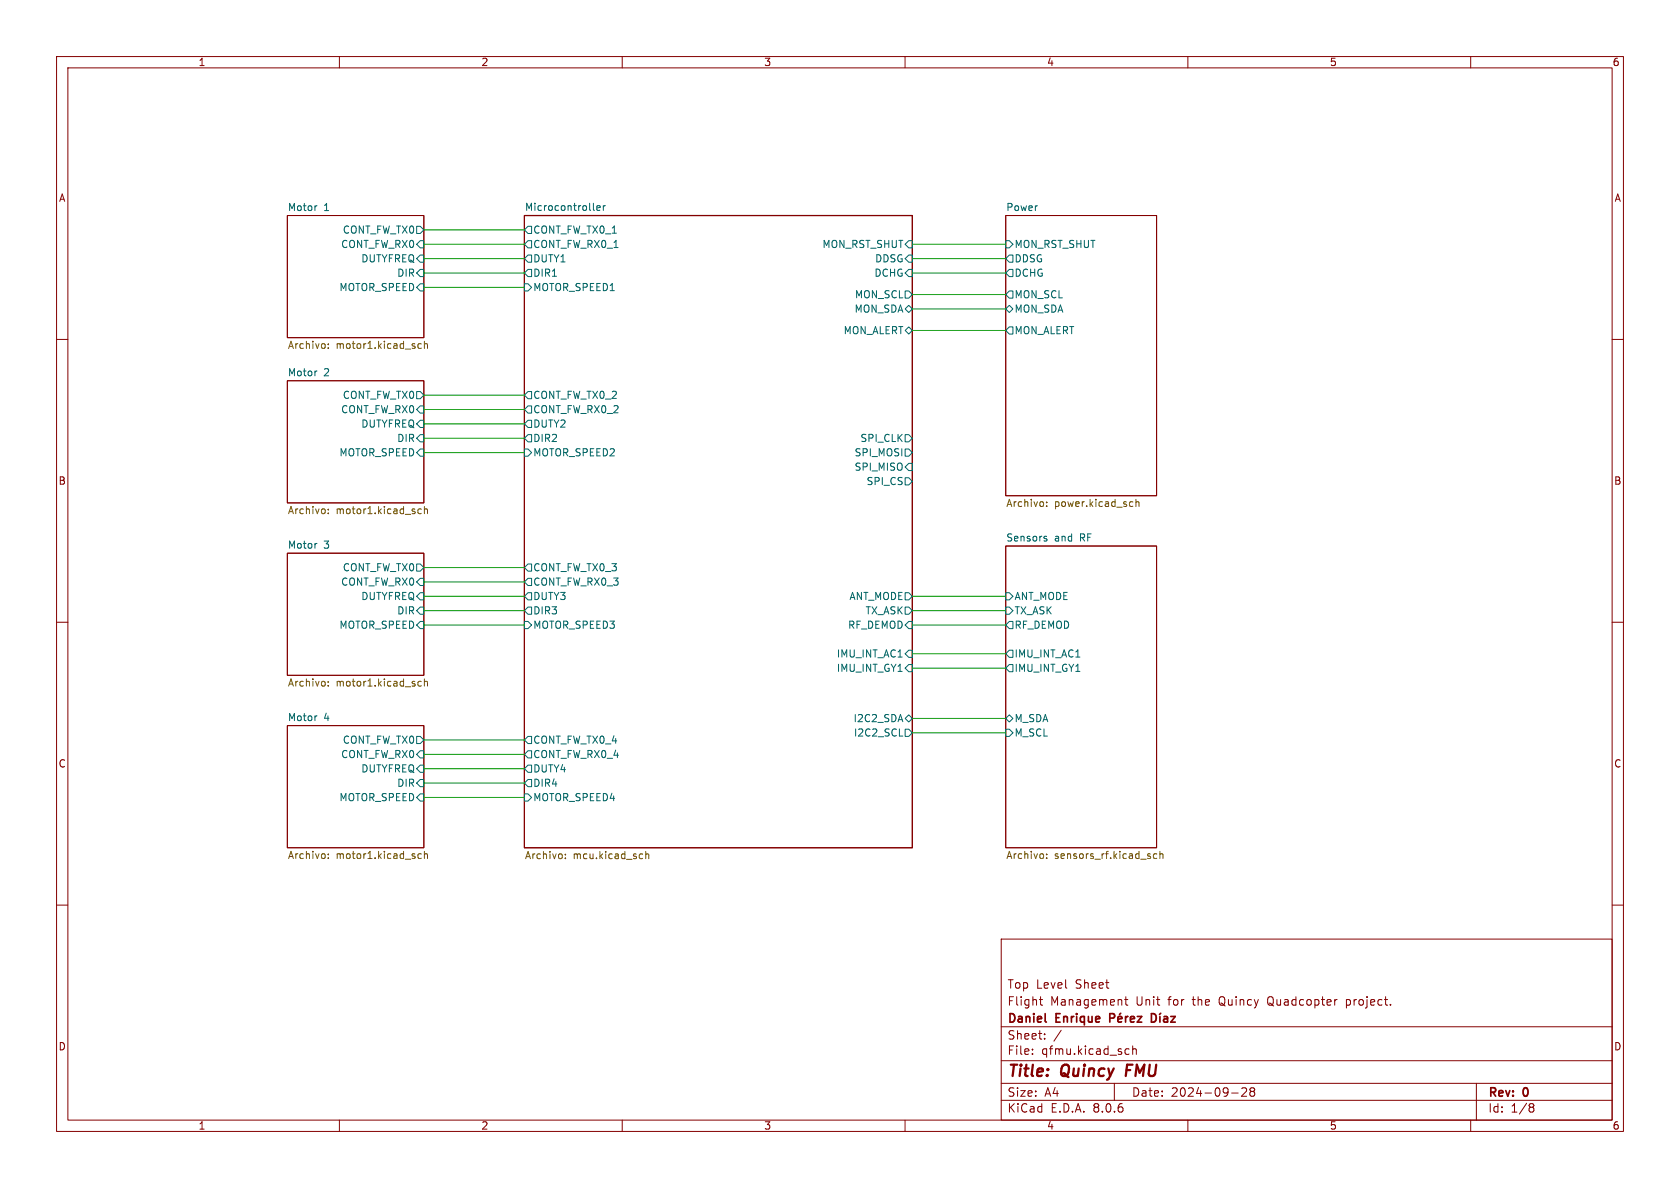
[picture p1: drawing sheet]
<svg xmlns="http://www.w3.org/2000/svg" width="297mm" height="210mm" viewBox="0 0 297 210" stroke-linecap="round" stroke-linejoin="round" font-family="sans-serif">
<g fill="none" stroke="#840000" stroke-width=".18">
<path d="M10 10h277v190h-277zM12 12h273v186h-273zM60 10v2M110 10v2M160 10v2M210 10v2M260 10v2M50.8 38.1h24.1v21.6h-24.1zM177.8 38.1h26.7v49.5h-26.7zM10 60h2M285 60h2M50.8 67.3h24.1v21.6h-24.1z"/>
<path d="M50.8 97.8h24.1v21.6h-24.1zM177.8 96.5h26.7v53.4h-26.7zM10 110h2M285 110h2M50.8 128.3h24.1v21.6h-24.1zM10 160h2M285 160h2M177 166h108v32h-108zM183.7 176.7h.6M184 176.2v1.3l.3 .2M198.8 176.7h.6M199 176.2v1.3l.4 .2"/>
<path d="M236.2 176.7h.2M238 176.7v1.5M238 177.6l.2 .1M238.2 176.7l-.2 .1M60 198v2M110 198v2M160 198v2M177 194.5h108M177 191.5h108M177 187.5h108M177 181.5h108M182.5 186.3v.1"/>
<path d="M182.5 185.5v.1M184.7 183.6v.1M184.7 182.8v.1M187.6 182.1l-1.3 2M197 191.5v3M199.2 185.4l.4 .1M199.6 186.3l-.4 .1M200.2 185.5l.3-.1 .3 .1 .1 .9M200.2 184.9v1.5M210 198v2M217.7 193.2h1.2M219.5 192.4l.6-.1 .2 .1 .1 .3-.9 1.1h.9"/>
<path d="M221.2 192.9l-.2-.2 .2-.4 .5 .1 .1 .2-.3 .3M221.2 192.9l-.2 .3v.3l.2 .3 .5-.1 .1-.2-.1-.4-.2-.2M221.2 192.9h.3M260 198v2M261 191.5v6.5M270.6 195.1h.3l.3 .3-.3 .3M270.6 195.7h.3M270.9 195.7l.2 .2 .1 .4-.3 .3h-.3"/>
</g>
<path d="M199.3 188.2l-.3 2" fill="none" stroke="#840000" stroke-width=".4"/>
<g fill="none" stroke="#840000" stroke-width=".3">
<path d="M196.2 180l.7-.1 .2-.2-.1-.4-.2-.1h-.6v1.5M198.1 179.1l-.2 .2M199 179.7v1M199.4 179.7l-.3 .1-.1 .2M201.1 179.7h.7l-.7 1h.7M203.6 179.2a.76 .76 0 0 1 .8 .7 .76 .76 0 0 1-.8 .8zM205.1 179.7v1M205.2 179.1l-.2 .2M205.8 179.8h.5l.1 .9M207 179.7h.8l-.8 1h.8M184.8 180.6l.2 .1M197.6 180.2l.7-.2v-.2l-.5-.1-.2 .2 .1 .7h.6"/>
<path d="M199.8 180.2l.8-.2-.1-.2-.4-.1-.3 .2 .1 .7h.6M206.4 180l-.5 .1a.29 .29 0 0 0-.2 .3 .29 .29 0 0 0 .2 .3l.5-.1"/>
</g>
<path d="M92.7 38.1h68.6v111.8h-68.6z" fill="none" stroke="#840000" stroke-width=".2"/>
<g fill="none" stroke="#006464" stroke-width=".18">
<path d="M55.9 36.4h.1M104.9 37l.2 .2M105.5 36.8l.6-.1v-.3h-.4l-.2 .1 .1 .6h.5M106.7 36.4v.8M107 36.4l-.3 .2M73.7 40h.6l.6 .6-.6 .7h-.6zM74.3 47.6h.6v1.3h-.6l-.6-.6zM74.3 50.2h.6v1.2h-.6l-.6-.6zM74.3 45.1h.6v1.3h-.6l-.6-.7zM74.3 42.5h.6v1.3h-.6l-.6-.6zM92.7 50.2h.6l.7 .6-.7 .6h-.6zM93.3 47.6h.7v1.3h-.7l-.6-.6z"/>
<path d="M93.3 45.1h.7v1.3h-.7l-.6-.7zM93.3 42.5h.7v1.3h-.7l-.6-.6zM93.3 40h.7v1.3h-.7l-.6-.7zM160 51.4h.7l.6 .7-.6 .6h-.7zM160 58.4l.7-.6 .6 .6-.6 .7zM160.7 42.5h.6v1.3h-.6l-.7-.6zM160.7 45.1h.6v1.3h-.6l-.7-.7zM160.7 47.6h.6v1.3h-.6l-.7-.6zM160.7 54l.6 .6-.6 .6-.7-.6zM177.8 42.5h.6l.7 .7-.7 .6h-.6zM177.8 45.7l.6-.6h.7v1.3h-.7zM177.8 48.3l.6-.7h.7v1.3h-.7z"/>
<path d="M177.8 58.4l.6-.6h.7v1.3h-.7zM177.8 54.6l.6-.6 .7 .6-.7 .6zM178.4 51.4h.7v1.3h-.7l-.6-.6zM55.9 65.6h.1M73.7 69.2h.6l.6 .7-.6 .6h-.6zM74.3 76.8h.6v1.3h-.6l-.6-.6zM74.3 79.4h.6v1.2h-.6l-.6-.6zM74.3 74.3h.6v1.3h-.6l-.6-.7zM74.3 71.8h.6v1.2h-.6l-.6-.6zM92.7 79.4h.6l.7 .6-.7 .6h-.6zM93.3 76.8h.7v1.3h-.7l-.6-.6zM93.3 74.3h.7v1.3h-.7l-.6-.7z"/>
<path d="M93.3 69.2h.7v1.3h-.7l-.6-.6zM93.3 71.8h.7v1.2h-.7l-.6-.6zM160 76.8h.7l.6 .7-.6 .6h-.7zM160 79.4h.7l.6 .6-.6 .6h-.7zM55.9 96.1h.1M73.7 99.7h.6l.6 .6-.6 .7h-.6zM93.3 99.7h.7v1.3h-.7l-.6-.7zM160 84.5h.7l.6 .6-.6 .6h-.7zM160.7 81.9h.6v1.3h-.6l-.7-.6zM184.7 95.2l.3 .1 .1 .2-.2 .1h-.2M184.7 94.8l.3 .1M74.3 107.3h.6v1.3h-.6l-.6-.6z"/>
<path d="M74.3 109.9h.6v1.2h-.6l-.6-.6zM74.3 104.8h.6v1.2h-.6l-.6-.6zM74.3 102.2h.6v1.3h-.6l-.6-.6zM92.7 109.9h.6l.7 .6-.7 .6h-.6zM93.3 107.3h.7v1.3h-.7l-.6-.6zM93.3 104.8h.7v1.2h-.7l-.6-.6zM93.3 102.2h.7v1.3h-.7l-.6-.6zM160 107.3h.7l.6 .7-.6 .6h-.7zM160 104.8h.7l.6 .6-.6 .6h-.7zM160.7 109.9h.6v1.2h-.6l-.7-.6zM160.7 114.9h.6v1.3h-.6l-.7-.6zM160.7 117.5h.6v1.2h-.6l-.7-.6z"/>
<path d="M177.8 115.6l.6-.7h.7v1.3h-.7zM177.8 110.5l.6-.6h.7v1.2h-.7zM177.8 107.3h.6l.7 .7-.7 .6h-.6zM177.8 104.8h.6l.7 .6-.7 .6h-.6zM178.4 117.5h.7v1.2h-.7l-.6-.6zM55.9 126.5h.1M73.7 130.2h.6l.6 .6-.6 .6h-.6zM74.3 137.8h.6v1.3h-.6l-.6-.7zM74.3 135.3h.6v1.2h-.6l-.6-.6zM74.3 132.7h.6v1.3h-.6l-.6-.6zM93.3 137.8h.7v1.3h-.7l-.6-.7zM93.3 135.3h.7v1.2h-.7l-.6-.6z"/>
<path d="M93.3 130.2h.7v1.2h-.7l-.6-.6zM93.3 132.7h.7v1.3h-.7l-.6-.6zM159 130.1h.6M160 127l.7-.6 .6 .6-.6 .6zM160 128.9h.7l.6 .6-.6 .7h-.7zM177.8 127l.6-.6 .7 .6-.7 .6zM177.8 128.9h.6l.7 .6-.7 .7h-.6zM74.3 140.3h.6v1.3h-.6l-.6-.6zM92.7 140.3h.6l.7 .7-.7 .6h-.6z"/>
</g>
<g fill="none" stroke="#725600" stroke-width=".18">
<path d="M58 60.8v.1M58 61.5v.1M74.5 60.8h-.4l-.2 .2 .1 .5h.5M75 60.3v1.3M75 60.9l.2-.1h.3l.1 .8M58 90v.1M58 90.7v.1M74.5 90h-.4l-.2 .2 .1 .5h.5M75 89.5v1.3M75 90.1l.2-.1h.3l.1 .8M185 89.4v.1M185 88.8v.1"/>
<path d="M199.9 88.7l.4 .1M200.3 89.5h-.4M200.8 88.8l.2-.1 .3 .1 .1 .7M200.8 88.3v1.2M58 121.2v.1M58 120.5v.1M74.5 120.5l-.4-.1-.2 .3 .1 .5h.5M75 120.6l.2-.2 .3 .1 .1 .8M75 120v1.3M58 151v.1M58 151.6v.2M74.5 151l-.4-.1-.2 .3 .1 .5h.5"/>
<path d="M75 150.5v1.3M75 151l.2-.1 .3 .1 .1 .8M99.9 151.7v.1M99.9 151v.1M113.5 150.9l.1 .1M113.6 151.7l-.1 .1M114.2 151.1l.1-.2 .3 .1 .1 .8M114.2 150.5v1.3M185 151v.1M185 151.6v.2M204.5 151l-.4-.1-.2 .3 .1 .5h.5M205.1 151l.1-.1 .3 .1 .1 .8"/>
<path d="M205.1 150.5v1.3"/>
</g>
<g fill="none" stroke="#009600" stroke-width=".18">
<path d="M74.9 50.8h17.8M74.9 43.2h17.8M74.9 45.7h17.8M74.9 48.3h17.8M74.9 40.6h17.8M161.3 43.2h16.5M161.3 45.7h16.5M161.3 54.6h16.5M161.3 48.3h16.5M161.3 52.1h16.5M161.3 58.4h16.5M74.9 74.9h17.8"/>
<path d="M74.9 77.5h17.8M74.9 69.9h17.8M74.9 72.4h17.8M74.9 80h17.8M74.9 102.9h17.8M74.9 105.4h17.8M74.9 100.3h17.8M74.9 108h17.8M74.9 110.5h17.8M161.3 105.4h16.5M161.3 108h16.5M161.3 110.5h16.5"/>
<path d="M161.3 115.6h16.5M161.3 118.1h16.5M74.9 133.4h17.8M74.9 130.8h17.8M74.9 135.9h17.8M74.9 138.4h17.8M161.3 129.5h16.5M161.3 127h16.5M74.9 141h17.8"/>
</g>
<g font-size="2.8" fill="#840000">
<text x="178" y="190.9">Title:</text>
<text x="187.7" y="190.9">Quincy</text>
<text x="199.9" y="190.9">FMU</text>
</g>
<g font-size="2.1" fill="#840000">
<text x="178" y="178">Flight</text>
<text x="178" y="175">Top</text>
<text x="183.2" y="175">Level</text>
<text x="185.7" y="178">Management</text>
<text x="190.2" y="175">Sheet</text>
<text x="200.9" y="178">Unit</text>
<text x="206.7" y="178">for</text>
<text x="211.1" y="178">the</text>
<text x="215.9" y="178">Quincy</text>
<text x="224.7" y="178">Quadcopter</text>
<text x="238.7" y="178">project.</text>
<text x="178" y="184">Sheet:</text>
<text x="178" y="181.2">Daniel</text>
<text x="186.7" y="181.2">Enrique</text>
<text x="178" y="186.7">File:</text>
<text x="184.1" y="186.7">qfmu.kicad_sch</text>
<text x="178" y="196.9">KiCad</text>
<text x="178" y="194.1">Size:</text>
<text x="184.7" y="194.1">A4</text>
<text x="185.7" y="196.9">E.D.A.</text>
<text x="193.3" y="196.9">8.0.6</text>
<text x="200" y="194.1">Date:</text>
<text x="207" y="194.1">2024-09-28</text>
<text x="263" y="194.3">Rev:</text>
<text x="263" y="196.9">Id:</text>
<text x="267.1" y="196.9">1/8</text>
<text x="269.4" y="194.3">0</text>
</g>
<g font-size="1.8" fill="#840000">
<text x="35" y="11.9">1</text>
<text x="85" y="11.9">2</text>
<text x="135" y="11.9">3</text>
<text x="185" y="11.9">4</text>
<text x="235" y="11.9">5</text>
<text x="285" y="11.9">6</text>
<text x="10.3" y="35.9">A</text>
<text x="285.3" y="35.9">A</text>
<text x="10.3" y="85.9">B</text>
<text x="285.3" y="85.9">B</text>
<text x="10.3" y="135.9">C</text>
<text x="285.3" y="135.9">C</text>
<text x="10.3" y="185.9">D</text>
<text x="285.3" y="185.9">D</text>
<text x="35" y="199.9">1</text>
<text x="85" y="199.9">2</text>
<text x="135" y="199.9">3</text>
<text x="185" y="199.9">4</text>
<text x="235" y="199.9">5</text>
<text x="285" y="199.9">6</text>
</g>
<g font-size="1.8" fill="#006464">
<text x="50.8" y="37.4">Motor</text>
<text x="57.2" y="37.4">1</text>
<text x="60.5" y="41.5">CONT_FW_TX0</text>
<text x="92.7" y="37.4">Microcontroller</text>
<text x="94.2" y="41.5">CONT_FW_TX0_1</text>
<text x="177.8" y="37.4">Power</text>
<text x="60.2" y="44">CONT_FW_RX0</text>
<text x="63.8" y="46.6">DUTYFREQ</text>
<text x="94.2" y="46.6">DUTY1</text>
<text x="94.2" y="44">CONT_FW_RX0_1</text>
<text x="145.3" y="44">MON_RST_SHUT</text>
<text x="154.6" y="46.6">DDSG</text>
<text x="179.3" y="44">MON_RST_SHUT</text>
<text x="179.3" y="46.6">DDSG</text>
<text x="59.9" y="51.7">MOTOR_SPEED</text>
<text x="70.1" y="49.1">DIR</text>
<text x="94.2" y="49.1">DIR1</text>
<text x="94.2" y="51.7">MOTOR_SPEED1</text>
<text x="151" y="52.9">MON_SCL</text>
<text x="154.5" y="49.1">DCHG</text>
<text x="179.3" y="49.1">DCHG</text>
<text x="179.3" y="52.9">MON_SCL</text>
<text x="149" y="59.3">MON_ALERT</text>
<text x="151" y="55.5">MON_SDA</text>
<text x="179.3" y="59.3">MON_ALERT</text>
<text x="179.3" y="55.5">MON_SDA</text>
<text x="50.8" y="66.6">Motor</text>
<text x="57.2" y="66.6">2</text>
<text x="60.5" y="70.7">CONT_FW_TX0</text>
<text x="94.2" y="70.7">CONT_FW_TX0_2</text>
<text x="60.2" y="73.3">CONT_FW_RX0</text>
<text x="63.8" y="75.8">DUTYFREQ</text>
<text x="94.2" y="75.8">DUTY2</text>
<text x="94.2" y="73.3">CONT_FW_RX0_2</text>
<text x="59.9" y="80.9">MOTOR_SPEED</text>
<text x="70.1" y="78.3">DIR</text>
<text x="94.2" y="78.3">DIR2</text>
<text x="94.2" y="80.9">MOTOR_SPEED2</text>
<text x="151" y="83.4">SPI_MISO</text>
<text x="151" y="80.9">SPI_MOSI</text>
<text x="152" y="78.3">SPI_CLK</text>
<text x="153.1" y="86">SPI_CS</text>
<text x="177.8" y="95.8">Sensors</text>
<text x="186.4" y="95.8">and</text>
<text x="191" y="95.8">RF</text>
<text x="50.8" y="97.1">Motor</text>
<text x="57.2" y="97.1">3</text>
<text x="60.5" y="101.2">CONT_FW_TX0</text>
<text x="94.2" y="101.2">CONT_FW_TX0_3</text>
<text x="60.2" y="103.7">CONT_FW_RX0</text>
<text x="63.8" y="106.3">DUTYFREQ</text>
<text x="94.2" y="106.3">DUTY3</text>
<text x="94.2" y="103.7">CONT_FW_RX0_3</text>
<text x="150.1" y="106.3">ANT_MODE</text>
<text x="179.3" y="106.3">ANT_MODE</text>
<text x="59.9" y="111.4">MOTOR_SPEED</text>
<text x="70.1" y="108.8">DIR</text>
<text x="94.2" y="108.8">DIR3</text>
<text x="94.2" y="111.4">MOTOR_SPEED3</text>
<text x="149.8" y="111.4">RF_DEMOD</text>
<text x="152.9" y="108.8">TX_ASK</text>
<text x="179.3" y="111.4">RF_DEMOD</text>
<text x="179.3" y="108.8">TX_ASK</text>
<text x="147.8" y="116.4">IMU_INT_AC1</text>
<text x="147.8" y="119">IMU_INT_GY1</text>
<text x="179.3" y="116.4">IMU_INT_AC1</text>
<text x="179.3" y="119">IMU_INT_GY1</text>
<text x="50.8" y="127.6">Motor</text>
<text x="57.2" y="127.6">4</text>
<text x="60.5" y="131.7">CONT_FW_TX0</text>
<text x="94.2" y="131.7">CONT_FW_TX0_4</text>
<text x="150.8" y="127.9">I2C2_SDA</text>
<text x="150.9" y="130.4">I2C2_SCL</text>
<text x="179.3" y="127.9">M_SDA</text>
<text x="179.3" y="130.4">M_SCL</text>
<text x="60.2" y="134.2">CONT_FW_RX0</text>
<text x="63.8" y="136.8">DUTYFREQ</text>
<text x="94.2" y="136.8">DUTY4</text>
<text x="94.2" y="134.2">CONT_FW_RX0_4</text>
<text x="59.9" y="141.8">MOTOR_SPEED</text>
<text x="70.1" y="139.3">DIR</text>
<text x="94.2" y="139.3">DIR4</text>
<text x="94.2" y="141.8">MOTOR_SPEED4</text>
</g>
<g font-size="1.8" fill="#725600">
<text x="50.8" y="62">Archivo:</text>
<text x="59.4" y="62">motor1.kicad_sch</text>
<text x="177.8" y="89.9">Archivo:</text>
<text x="186.4" y="89.9">power.kicad_sch</text>
<text x="50.8" y="91.2">Archivo:</text>
<text x="59.4" y="91.2">motor1.kicad_sch</text>
<text x="50.8" y="121.7">Archivo:</text>
<text x="59.4" y="121.7">motor1.kicad_sch</text>
<text x="50.8" y="152.2">Archivo:</text>
<text x="59.4" y="152.2">motor1.kicad_sch</text>
<text x="92.7" y="152.2">Archivo:</text>
<text x="101.3" y="152.2">mcu.kicad_sch</text>
<text x="177.8" y="152.2">Archivo:</text>
<text x="186.4" y="152.2">sensors_rf.kicad_sch</text>
</g>
</svg>
